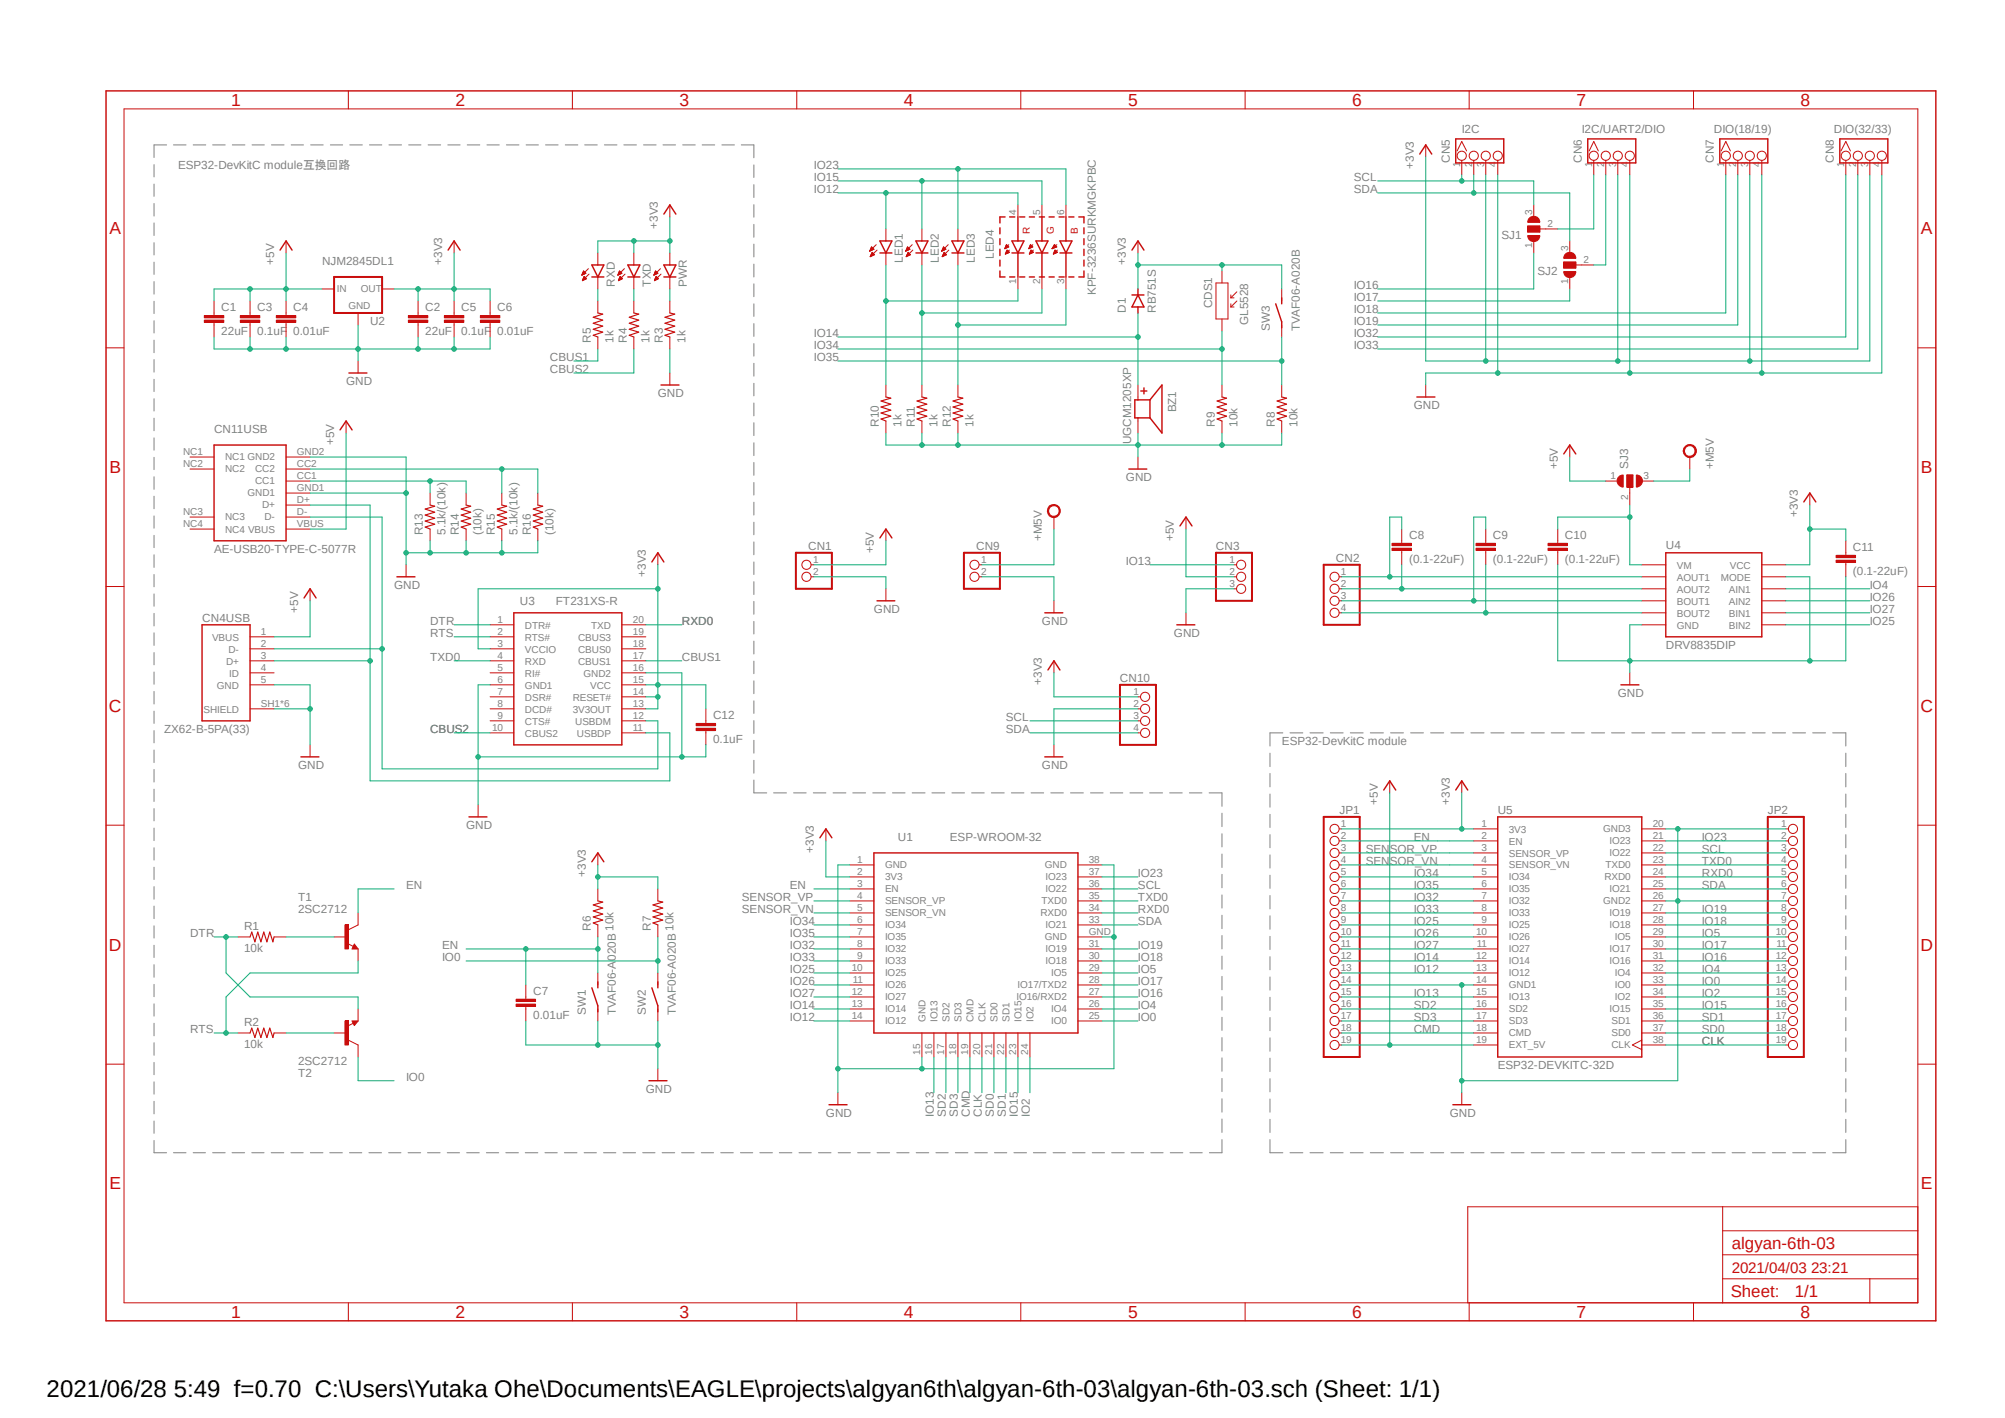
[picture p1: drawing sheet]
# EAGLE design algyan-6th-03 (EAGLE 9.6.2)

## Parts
BZ1  UGCM1205XP  [UGCM1205XP]
C1  22uF  C-EUC3216  [C3216]
C2  22uF  C-EUC3216  [C3216]
C3  0.1uF  C-EUC2012  [C2012]
C4  0.01uF  C-EUC1608  [C1608]
C5  0.1uF  C-EUC2012  [C2012]
C6  0.01uF  C-EUC1608  [C1608]
C7  0.01uF  C-EUC1608  [C1608]
C8  (0.1-22uF)  C-EUC3216  [C3216]
C9  (0.1-22uF)  C-EUC3216  [C3216]
C10  (0.1-22uF)  C-EUC3216  [C3216]
C11  (0.1-22uF)  C-EUC3216  [C3216]
C12  0.1uF  C-EUC2012  [C2012]
CDS1  GL5528  [GL5528]
CN1  PINHD-1X2  [1X02]
CN2  PINHD-1X4  [1X04]
CN3  PINHD-1X3  [1X03]
CN4USB  ZX62-B-5PA(33)  [HRS_ZX62-B-5PA(33)]
CN5  I2C  GROVE-CONNECTOR-DIP(4P-2.0)  [HW4-2.0]
CN6  I2C/UART2  GROVE-CONNECTOR-DIP(4P-2.0)  [HW4-2.0]
CN7  DIO(18/19)  GROVE-CONNECTOR-DIP(4P-2.0)  [HW4-2.0]
CN8  DIO(32/33)  GROVE-CONNECTOR-DIP(4P-2.0)  [HW4-2.0]
CN9  PINHD-1X2  [1X02]
CN10  PINHD-1X4/90  [1X04/90]
CN11USB  AE-USB20-TYPE-C-5077R  [AE-USB20-TYPE-C-5077R]
D1  RB751S  [SOD-523]
JP1  PINHD-1X19  [1X19]
JP2  PINHD-1X19  [1X19]
LED1  LEDCHIPLED_0805  [CHIPLED_0805]
LED2  LEDCHIPLED_0805  [CHIPLED_0805]
LED3  LEDCHIPLED_0805  [CHIPLED_0805]
LED4  KPF-3236SURKMGKPBC  [KPF-3236SURKMGKPBC]
PWR  LEDCHIPLED_0805  [CHIPLED_0805]
R1  10k  R-US_R2012  [R2012]
R2  10k  R-US_R2012  [R2012]
R3  1k  R-US_R2012  [R2012]
R4  1k  R-US_R2012  [R2012]
R5  1k  R-US_R2012  [R2012]
R6  10k  R-US_R2012  [R2012]
R7  10k  R-US_R2012  [R2012]
R8  10k  R-US_R2012  [R2012]
R9  10k  R-US_R2012  [R2012]
R10  1k  R-US_R2012  [R2012]
R11  1k  R-US_R2012  [R2012]
R12  1k  R-US_R2012  [R2012]
R13  5.1k/(10k)  R-US_R2012  [R2012]
R14  (10k)  R-US_R2012  [R2012]
R15  5.1k/(10k)  R-US_R2012  [R2012]
R16  (10k)  R-US_R2012  [R2012]
RXD  LEDCHIPLED_0805  [CHIPLED_0805]
SJ1  SJ2W  [SJ_2]
SJ2  SJ2W  [SJ_2]
SJ3  SJ2W  [SJ_2]
SW1  TVAF06-A020B  [TVAF06-A020B]
SW2  TVAF06-A020B  [TVAF06-A020B]
SW3  TVAF06-A020B  [TVAF06-A020B]
T1  2SC2712  2SC2712YBC808SOT23-BEC  [SOT23-BEC]
T2  2SC2712  2SC2712YBC808SOT23-BEC  [SOT23-BEC]
TXD  LEDCHIPLED_0805  [CHIPLED_0805]
U1  ESP-WROOM-32  [ESP-WROOM-32]
U2  NJM2845DL1  [D-PAK_TO252AA]
U3  FT231XS-R  [SOP64P599X175-20N]
U4  DRV8835DIP  [DRV8835DIP]
U5  ESP32-DEVKITC-32D  [MODULE_ESP32-DEVKITC-32D]

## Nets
+3V3 [VDD]: C2.1 C5.1 C6.1 C11.1 C12.1 CDS1.1 CN5.3 CN6.3 CN7.3 CN8.3 CN10.1 D1.C JP1.1 PWR.A R6.2 R7.2 RXD.A SW3.2(S) TXD.A U1.2(3V3) U2.3(OUT) U3.3(VCCIO) U3.13(3V3OUT) U3.14(RESET#) U3.15(VCC) U4.VCC U5.1(3V3)
+5V [VDD]: C1.1 C3.1 C4.1 CN1.1 CN3.2 CN4USB.1(VBUS) CN11USB.VBUS JP1.19 SJ3.1 U2.1(IN) U5.19(EXT_5V)
CBUS1: R5.1 U3.17(CBUS1)
CBUS2: R4.1 U3.10(CBUS2)
CLK: JP2.19 U1.20(CLK) U5.38(CLK)
CMD: JP1.18 U1.19(CMD) U5.18(CMD)
DTR: R1.1 T2.E U3.1(DTR#)
EN: C7.1 JP1.2 R6.1 SW1.2(S) T1.C U1.3(EN) U5.2(EN)
GND [GND]: BZ1.P$2 C1.2 C2.2 C3.2 C4.2 C5.2 C6.2 C7.2 C10.2 C11.2 C12.2 CN1.2 CN3.3 CN4USB.5(GND) CN4USB.SH1(SHIELD) CN4USB.SH2(SHIELD) CN4USB.SH3(SHIELD) CN4USB.SH4(SHIELD) CN4USB.SH5(SHIELD) CN4USB.SH6(SHIELD) CN5.4 CN6.4 CN7.4 CN8.4 CN9.2 CN10.2 CN11USB.GND1 CN11USB.GND2 JP1.14 JP2.1 JP2.7 R3.1 R8.1 R9.1 R10.1 R11.1 R12.1 R13.1 R14.1 R15.1 R16.1 SW1.1(P) SW2.1(P) U1.1(GND) U1.15(GND) U1.38(GND) U1.GND U2.4(GND) U3.6(GND1) U3.16(GND2) U4.GND U4.MODE U5.14(GND1) U5.20(GND3) U5.26(GND2)
IO0: JP2.14 R7.1 SW2.2(S) T2.C U1.25(IO0) U5.33(IO0)
IO2: JP2.15 U1.24(IO2) U5.34(IO2)
IO4: JP2.13 U1.26(IO4) U4.AIN1 U5.32(IO4)
IO5: JP2.10 U1.29(IO5) U5.29(IO5)
IO12: JP1.13 LED1.A LED4.4(RA) U1.14(IO12) U5.13(IO12)
IO13: CN3.1 JP1.15 U1.16(IO13) U5.15(IO13)
IO14: BZ1.P$1 D1.A JP1.12 U1.13(IO14) U5.12(IO14)
IO15: JP2.16 LED2.A LED4.5(GA) U1.23(IO15) U5.35(IO15)
IO16: JP2.12 SJ1.1 U1.27(IO16/RXD2) U5.31(IO16)
IO17: JP2.11 SJ2.1 U1.28(IO17/TXD2) U5.30(IO17)
IO18: CN7.1 JP2.9 U1.30(IO18) U5.28(IO18)
IO19: CN7.2 JP2.8 U1.31(IO19) U5.27(IO19)
IO23: JP2.2 LED3.A LED4.6(BA) U1.37(IO23) U5.21(IO23)
IO25: JP1.9 U1.10(IO25) U4.BIN2 U5.9(IO25)
IO26: JP1.10 U1.11(IO26) U4.AIN2 U5.10(IO26)
IO27: JP1.11 U1.12(IO27) U4.BIN1 U5.11(IO27)
IO32: CN8.1 JP1.7 U1.8(IO32) U5.7(IO32)
IO33: CN8.2 JP1.8 U1.9(IO33) U5.8(IO33)
IO34: CDS1.2 JP1.5 R9.2 U1.6(IO34) U5.5(IO34)
IO35: JP1.6 R8.2 SW3.1(P) U1.7(IO35) U5.6(IO35)
N$1: R1.2 T1.B
N$2: R2.2 T2.B
N$3: LED1.C LED4.1(RC) R10.2
N$4: C8.1 CN2.1 U4.AOUT1
N$5: C8.2 CN2.2 U4.AOUT2
N$6: C9.1 CN2.3 U4.BOUT1
N$7: C9.2 CN2.4 U4.BOUT2
N$8: LED2.C LED4.2(GC) R11.2
N$9: LED3.C LED4.3(BC) R12.2
N$10: CN6.2 SJ2.2
N$11: CN6.1 SJ1.2
N$12 [VDD]: C10.1 SJ3.2 U4.VM
N$13: CN11USB.CC1 R13.2 R14.2
N$14: CN11USB.CC2 R15.2 R16.2
N$74: CN4USB.2(D-) CN11USB.D- U3.12(USBDM)
N$81: CN4USB.3(D+) CN11USB.D+ U3.11(USBDP)
N$82: PWR.C R3.2
N$84: R5.2 RXD.C
RTS: R2.1 T1.E U3.2(RTS#)
RXD0: JP2.5 U1.34(RXD0) U3.20(TXD) U5.24(RXD0)
SCL: CN5.1 CN10.3 JP2.3 SJ1.3 U1.36(IO22) U5.22(IO22)
SD0: JP2.18 U1.21(SD0) U5.37(SD0)
SD1: JP2.17 U1.22(SD1) U5.36(SD1)
SD2: JP1.16 U1.17(SD2) U5.16(SD2)
SD3: JP1.17 U1.18(SD3) U5.17(SD3)
SDA: CN5.2 CN10.4 JP2.6 SJ2.3 U1.33(IO21) U5.25(IO21)
SENSOR_VN: JP1.4 U1.5(SENSOR_VN) U5.4(SENSOR_VN)
SENSOR_VP: JP1.3 U1.4(SENSOR_VP) U5.3(SENSOR_VP)
TTXD: R4.2 TXD.C
TXD0: JP2.4 U1.35(TXD0) U3.4(RXD) U5.23(TXD0)
VEE [VDD]: CN9.1 SJ3.3 ; supply symbol labelled +M5V
Unconnected: CN4USB.4(ID) CN11USB.NC1 CN11USB.NC2 CN11USB.NC3 CN11USB.NC4 U3.5(RI#) U3.7(DSR#) U3.8(DCD#) U3.9(CTS#) U3.18(CBUS0) U3.19(CBUS3)

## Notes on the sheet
- ESP32-DevKitC module互換回路
- ESP32-DevKitC module
